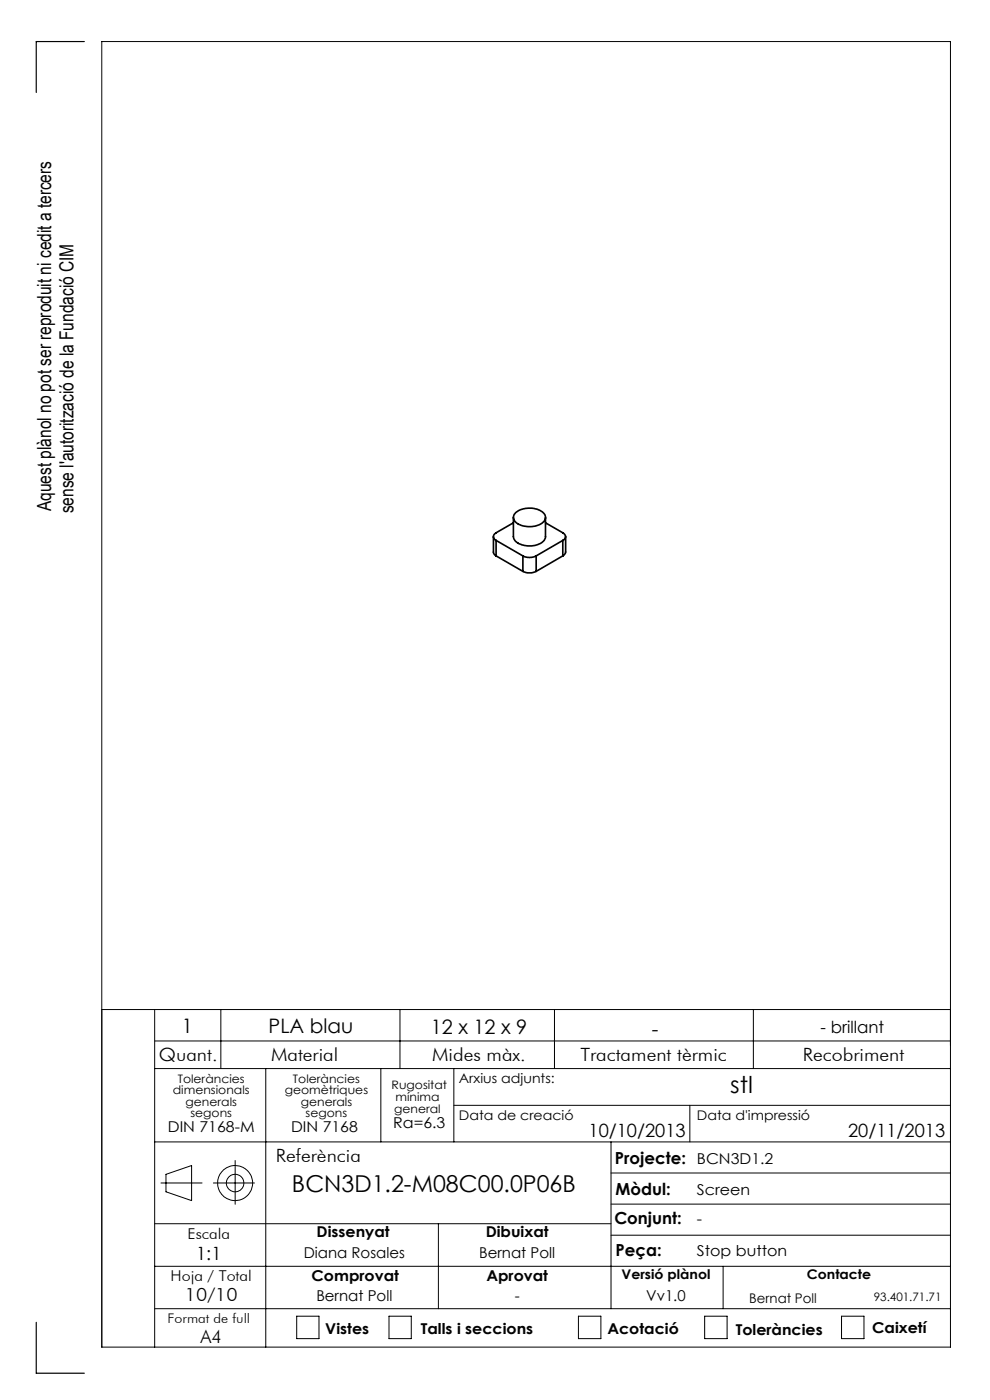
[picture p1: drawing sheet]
<svg xmlns="http://www.w3.org/2000/svg" width="210mm" height="297mm" viewBox="0 0 210 297" stroke-linecap="round" stroke-linejoin="round" font-family="sans-serif">
<g fill="none" stroke="#000" stroke-width=".21">
<path d="M21.6 214.2h180M32.8 214.2v71.6M46.8 214.2v12.5M84.8 214.2v12.5M117.6 214.2v12.5M159.8 214.2v12.5M32.8 220.8h168.8M32.8 226.7h168.8M56.4 226.7v59.1M80.8 226.7v15.5M96.3 226.7v15.5M96.3 234.5h105.3"/>
<path d="M146.3 234.5v7.7M32.8 259.6h96.8M32.8 242.2h168.8M34.1 251h8.8M35.2 249.1l5.4-1.8v7.4l-5.4-1.9zM45.3 251h8.7M49.9 246.2v9.3M93 259.6v18M129.6 242.2v35.4M129.6 255.4h72M129.6 248.8h72M32.8 277.6h168.8"/>
<path d="M32.8 268.6h168.8M62.9 279.2h4.8v4.8h-4.8zM82.5 279.2h4.7v4.8h-4.7zM122.7 279.2h4.8v4.8h-4.8zM129.6 262h72M149.5 279.2h4.7v4.8h-4.7zM153.4 268.6v9M178.5 279.2h4.8v4.8h-4.8zM21.6 285.8h180v-277h-180v277"/>
<circle cx="49.9" cy="251" r="3.7"/>
<circle cx="49.9" cy="251" r="1.86"/>
</g>
<path d="M17.9 8.8h-10.2v10.8M7.7 280.5v10.8h10.2" fill="none" stroke="#000" stroke-width=".25"/>
<g fill="none" stroke="#000" stroke-width=".35">
<path d="M104.7 113.8v3.4l.5 .7M105.2 114.6l5.7 3.3M105.2 117.9l5.7 3.3M105.2 114.6v3.3M108.9 109.8v4a2.55 2.55 0 0 0 2.5 1.9 3.8 3.8 0 0 0 4.3-1.5v-4.4M108.9 110.9l-3.7 2.1a.87 .87 0 0 0-.5 .8 .87 .87 0 0 0 .5 .8M109.5 108.7a4.7 4.7 0 0 1 6.1 .5 1.68 1.68 0 0 1-1.4 2.2 4.6 4.6 0 0 1-5.1-1 1.29 1.29 0 0 1 .4-1.7zM110.9 117.9a3 3 0 0 0 2.8 0M110.9 117.9v3.3M113.7 117.9v3.3M115.7 110.9l3.7 2.1a.85 .85 0 0 1 .6 .8 .85 .85 0 0 1-.6 .8M119.4 114.6l-5.7 3.3"/>
<path d="M119.4 114.6v3.3M119.4 117.9l-5.7 3.3M120 113.8v3.3l-.3 .5-.3 .3M110.9 121.2a3.3 3.3 0 0 0 2.8 0"/>
</g>
<g font-size="4.9">
<text x="154.9" y="231.8">stl</text>
<text x="61.9" y="253">BCN3D1.2-M08C00.0P06B</text>
</g>
<g font-size="4.2">
<text x="38.6" y="219">1</text>
<text x="57" y="219.2">PLA blau</text>
<text x="91.4" y="219.4">12 x 12 x 9</text>
<text x="138.3" y="219.7">-</text>
</g>
<g font-size="4.1">
<text x="10.9" y="108.4" transform="rotate(-90 10.9 108.4)">Aquest plànol no pot ser reproduit ni cedit a tercers</text>
<text x="15.6" y="108.9" transform="rotate(-90 15.6 108.9)">sense l'autorització de la Fundació CIM</text>
</g>
<g font-size="3.9">
<text x="33.7" y="225">Quant.</text>
<text x="57.5" y="225">Material</text>
<text x="91.7" y="225">Mides màx.</text>
<text x="123.1" y="225">Tractament tèrmic</text>
<text x="170.3" y="225">Recobriment</text>
<text x="124.8" y="241.3">10/10/2013</text>
<text x="179.9" y="241.3">20/11/2013</text>
<text x="58.5" y="246.5">Referència</text>
<text x="41.6" y="267.2">1:1</text>
<text x="39.2" y="276">10/10</text>
<text x="42.5" y="284.9">A4</text>
</g>
<g font-size="3.5">
<text x="174.1" y="219.2">- brillant</text>
<text x="130.5" y="246.8">Projecte:</text>
<text x="130.6" y="253.4">Mòdul:</text>
<text x="130.3" y="259.8">Conjunt:</text>
<text x="130.6" y="266.4">Peça:</text>
</g>
<g font-size="3.2">
<text x="83.4" y="239.3">Ra=6.3</text>
<text x="35.6" y="240.1">DIN 7168-M</text>
<text x="61.7" y="240.1">DIN 7168</text>
<text x="147.8" y="246.8">BCN3D1.2</text>
<text x="147.8" y="253.4">Screen</text>
<text x="39.8" y="262.9">Escala</text>
<text x="67.2" y="262.5">Dissenyat</text>
<text x="103" y="262.5">Dibuixat</text>
<text x="147.8" y="259.8">-</text>
<text x="64.4" y="266.8">Diana Rosales</text>
<text x="101.6" y="266.8">Bernat Poll</text>
<text x="147.8" y="266.4">Stop button</text>
<text x="36.2" y="271.7">Hoja / Total</text>
<text x="66.1" y="271.7">Comprovat</text>
<text x="103.2" y="271.7">Aprovat</text>
<text x="67.1" y="276.1">Bernat Poll</text>
<text x="109.2" y="276.1">-</text>
<text x="137.1" y="276.1">Vv1.0</text>
<text x="69" y="283.1">Vistes</text>
<text x="89.3" y="283.1">Talls i seccions</text>
<text x="128.8" y="283.1">Acotació</text>
<text x="156.1" y="283.2">Toleràncies</text>
<text x="185" y="282.8">Caixetí</text>
</g>
<g font-size="2.8">
<text x="97.3" y="229.6">Arxius adjunts:</text>
<text x="97.3" y="237.7">Data de creació</text>
<text x="147.8" y="237.7">Data d'impressió</text>
<text x="131.8" y="271.4">Versió plànol</text>
<text x="171.2" y="271.4">Contacte</text>
<text x="35.5" y="280.7">Format de full</text>
<text x="158.9" y="276.3">Bernat Poll</text>
</g>
<g font-size="2.5">
<text x="36.7" y="232.1">dimensionals</text>
<text x="37.7" y="229.6">Toleràncies</text>
<text x="60.4" y="232.1">geomètriques</text>
<text x="62.1" y="229.6">Toleràncies</text>
<text x="83.1" y="231">Rugositat</text>
<text x="83.9" y="233.5">mínima</text>
<text x="39.4" y="234.6">generals</text>
<text x="40.4" y="237.1">segons</text>
<text x="63.8" y="234.6">generals</text>
<text x="64.8" y="237.1">segons</text>
<text x="83.6" y="236.2">general</text>
<text x="185.4" y="276.1">93.401.71.71</text>
</g>
</svg>
